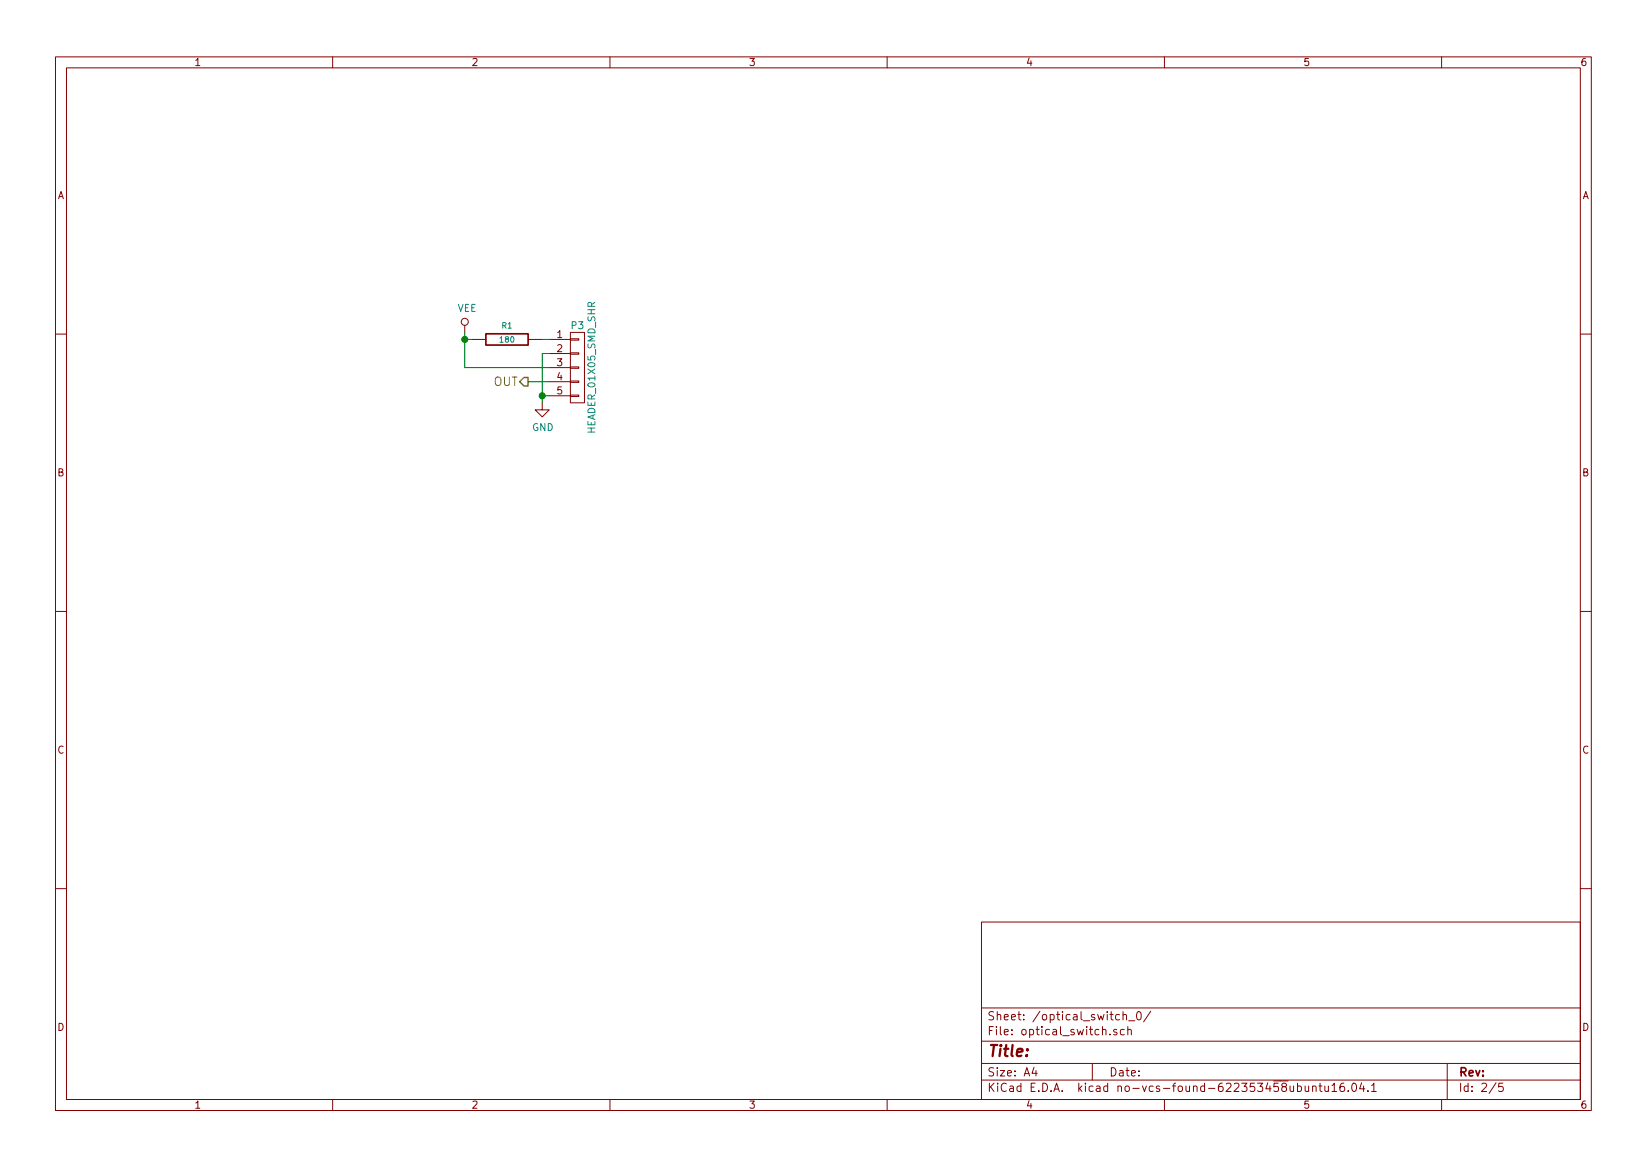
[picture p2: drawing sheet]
EESchema Schematic File Version 2
LIBS:power
LIBS:device
LIBS:transistors
LIBS:conn
LIBS:linear
LIBS:regul
LIBS:74xx
LIBS:cmos4000
LIBS:adc-dac
LIBS:memory
LIBS:xilinx
LIBS:microcontrollers
LIBS:dsp
LIBS:microchip
LIBS:analog_switches
LIBS:motorola
LIBS:texas
LIBS:intel
LIBS:audio
LIBS:interface
LIBS:digital-audio
LIBS:philips
LIBS:display
LIBS:cypress
LIBS:siliconi
LIBS:opto
LIBS:atmel
LIBS:contrib
LIBS:valves
LIBS:optical_switch_interface_3x2
LIBS:components
LIBS:optical_switch_interface_3x2-cache
EELAYER 26 0
EELAYER END
$Descr A4 11693 8268
encoding utf-8
Sheet 2 5
Title ""
Date ""
Rev ""
Comp ""
Comment1 ""
Comment2 ""
Comment3 ""
Comment4 ""
$EndDescr
$Comp
L HEADER_01X05_SMD_SHR P3
U 1 1
P 4100 2600
AR Path="/58C073FC/58C07487" Ref="P3"  Part="1" 
AR Path="/58C07A02/58C07487" Ref="P4"  Part="1" 
AR Path="/58C07B46/58C07487" Ref="P5"  Part="1" 
AR Path="/58C07B4B/58C07487" Ref="P6"  Part="1" 
F 0 "P6" H 4100 2900 50  0000 C CNN
F 1 "HEADER_01X05_SMD_SHR" V 4200 2600 50  0000 C CNN
F 2 "optical_switch_interface_3x2:Header_Shrouded_5_Pin_SMD" H 100 100 50  0001 C CNN
F 3 "" H 200 200 50  0000 C CNN
F 4 "digikey" H 300 300 60  0001 C CNN "Vendor"
F 5 "WM7205-ND" H 400 400 60  0001 C CNN "PartNumber"
F 6 "CONN HEADER .100 VERT 5POS SMD" H 500 500 60  0001 C CNN "Description"
	1    4100 2600
	1    0    0    -1  
$EndComp
$Comp
L GND #PWR014
U 1 1
P 3850 2850
AR Path="/58C073FC/58C07554" Ref="#PWR014"  Part="1" 
AR Path="/58C07A02/58C07554" Ref="#PWR016"  Part="1" 
AR Path="/58C07B46/58C07554" Ref="#PWR018"  Part="1" 
AR Path="/58C07B4B/58C07554" Ref="#PWR020"  Part="1" 
F 0 "#PWR020" H 0   -350 50  0001 C CNN
F 1 "GND" H 3855 2677 50  0000 C CNN
F 2 "" H 0   -100 50  0001 C CNN
F 3 "" H 0   -100 50  0001 C CNN
	1    3850 2850
	1    0    0    -1  
$EndComp
Wire Wire Line
	3900 2500 3850 2500
Wire Wire Line
	3850 2500 3850 2850
Wire Wire Line
	3900 2800 3850 2800
Connection ~ 3850 2800
$Comp
L 180 R1
U 1 1
P 3600 2400
AR Path="/58C073FC/58C075A4" Ref="R1"  Part="1" 
AR Path="/58C07A02/58C075A4" Ref="R2"  Part="1" 
AR Path="/58C07B46/58C075A4" Ref="R3"  Part="1" 
AR Path="/58C07B4B/58C075A4" Ref="R4"  Part="1" 
F 0 "R4" V 3500 2400 40  0000 C CNN
F 1 "180" V 3600 2400 40  0000 C CNN
F 2 "optical_switch_interface_3x2:SM1210" V -120 0   30  0001 C CNN
F 3 "" V 30  0   30  0000 C CNN
F 4 "digikey" V 130 100 60  0001 C CNN "Vendor"
F 5 "P180VCT-ND" V 230 200 60  0001 C CNN "PartNumber"
F 6 "RES SMD 180 OHM 5% 1/2W 1210" V 330 300 60  0001 C CNN "Description"
	1    3600 2400
	0    1    1    0   
$EndComp
$Comp
L VEE #PWR015
U 1 1
P 3300 2350
AR Path="/58C073FC/58C07628" Ref="#PWR015"  Part="1" 
AR Path="/58C07A02/58C07628" Ref="#PWR017"  Part="1" 
AR Path="/58C07B46/58C07628" Ref="#PWR019"  Part="1" 
AR Path="/58C07B4B/58C07628" Ref="#PWR021"  Part="1" 
F 0 "#PWR021" H 0   -100 50  0001 C CNN
F 1 "VEE" H 3317 2523 50  0000 C CNN
F 2 "" H 0   50  50  0001 C CNN
F 3 "" H 0   50  50  0001 C CNN
	1    3300 2350
	1    0    0    -1  
$EndComp
Wire Wire Line
	3850 2400 3900 2400
Wire Wire Line
	3300 2350 3300 2600
Wire Wire Line
	3300 2400 3350 2400
Wire Wire Line
	3300 2600 3900 2600
Connection ~ 3300 2400
Text HLabel 3750 2700 0    60   Output ~ 0
OUT
Wire Wire Line
	3900 2700 3750 2700
$EndSCHEMATC
